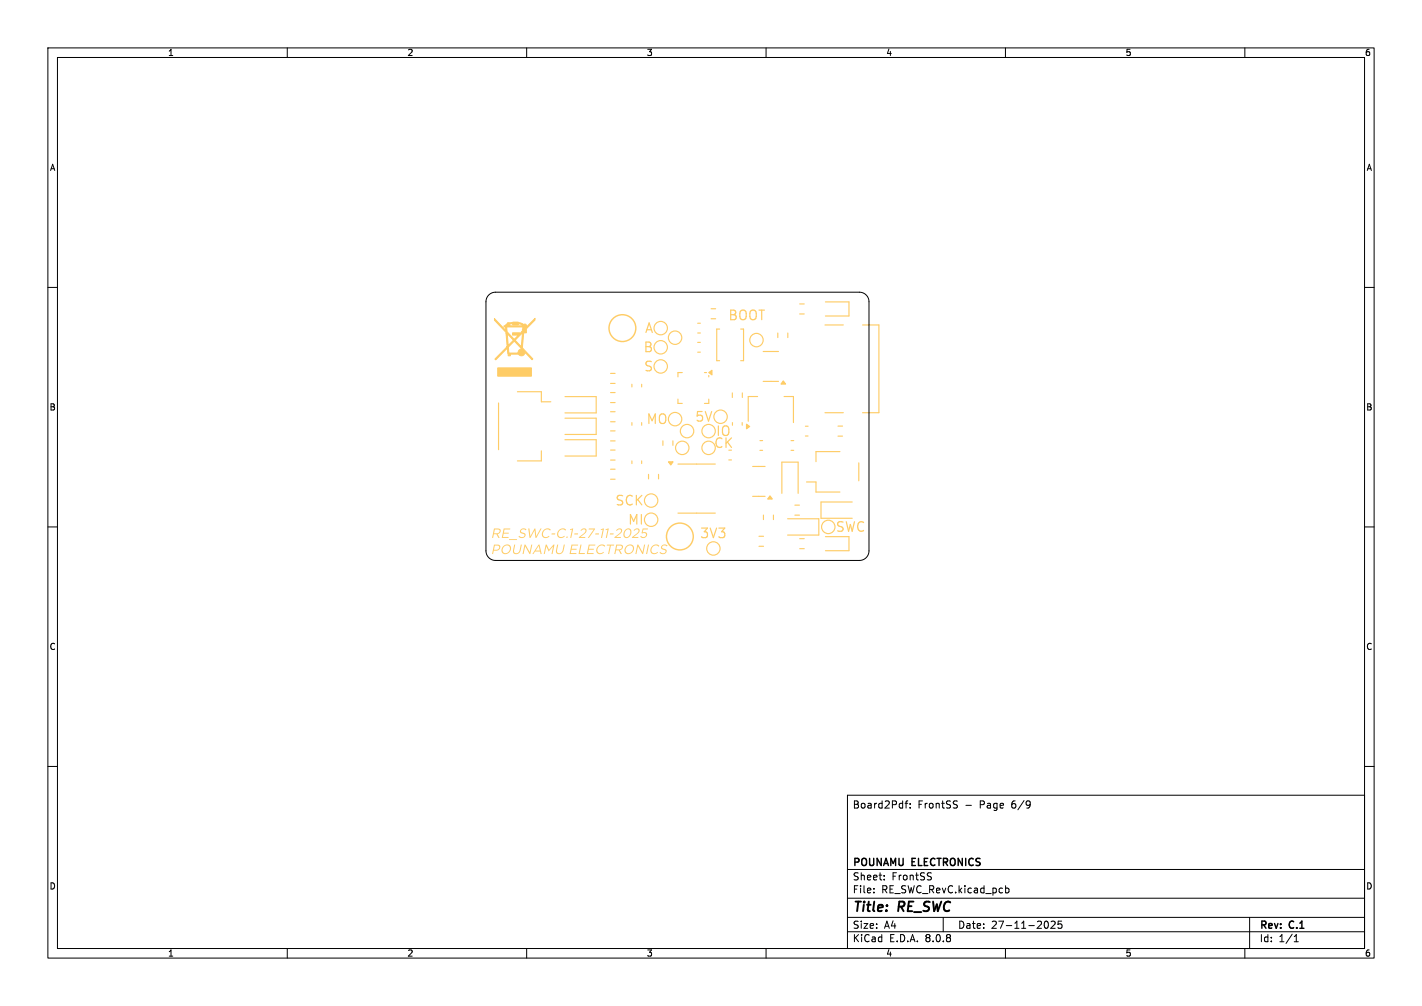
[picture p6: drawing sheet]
<svg xmlns="http://www.w3.org/2000/svg" width="297mm" height="210mm" viewBox="0 0 297 210" stroke-linecap="round" stroke-linejoin="round" font-family="sans-serif">
<g fill="none" stroke="#000" stroke-width=".21">
<path d="M10 10h277v190h-277zM12 12h273v186h-273zM60 10v2M110 10v2M160 10v2M210 10v2M260 10v2M10 60h2M285 60h2M10 110h2M285 110h2M10 160h2"/>
<path d="M285 160h2M177 166h108v32h-108zM189 167.7h.6M189.6 167.2l-.4 .2v1.3M190.1 168.6v.1M190.1 167.8v.1M199.7 167.2l.3 .1M199.9 168.1v.5M215 167.3h.1a1.26 1.26 0 0 1-.1 1.3M215.2 167.8l-.2 .3M60 198v2M110 198v2"/>
<path d="M160 198v2M177 194.5h108M177 191.5h108M177 187.5h108M177 181.5h108M182.5 186.3v.1M182.5 185.5v.1M184.7 183.6v.1M184.7 182.8v.1M194.3 182.2l.2 .1M194.5 183.1v.5M197 191.5v3"/>
<path d="M210 198v2M210 185.5l.5-.1 .2 .3-.1 .6h-.6M218.3 192.4l.2-.1a.8 .8 0 0 1 .5 .7 .8 .8 0 0 1-.5 .8l-.2-.1M219.5 192.4l.6-.1 .3 .4-.9 1.1h.9M221.7 192.3h-.7v.7l.2-.1h.5l.1 .3-.1 .5-.2 .1-.5-.1M260 198v2M261 191.5v6.5M270.3 196.6h.9M270.3 195.5l.4-.4v1.5"/>
</g>
<g fill="#fecc66">
<path d="M103.2 110.3h.8a.58 .58 0 0 1 .6 .6 .58 .58 0 0 1-.7 .6l.5 .8h-.3l-.4-.8h-.6l-.1 .8h-.2l.2-1h1l.3-.3a.34 .34 0 0 0 0-.3 .34 .34 0 0 0-.4-.2h-.5l-.2 .8h-.2z"/>
<path d="M105.2 110.3h1.4l-.1 .2h-1.1l-.2 .7h1.1l-.1 .2h-1l-.1 .7h1.1v.2h-1.4z"/>
<path d="M106.3 112.6h1.7v.1h-1.7z"/>
<path d="M108.8 110.5l.8-.2 .4 .2-.2 .2a.48 .48 0 0 0-.6-.2 .48 .48 0 0 0-.3 .6h.1a.63 .63 0 0 1 .8 .8 .63 .63 0 0 1-1 .4l-.5-.3 .1-.2a.56 .56 0 0 0 .7 .3 .56 .56 0 0 0 .4-.5l-.4-.2a.5 .5 0 0 1-.5-.3 .5 .5 0 0 1 .2-.6z"/>
<path d="M110.3 110.3h.3l.2 1.7 .8-1.7h.2l.2 1.7 .9-1.7h.2l-1.1 2h-.2l-.2-1.6-.8 1.6h-.2z"/>
<path d="M113.5 110.7a1.02 1.02 0 0 1 1.6-.1l-.2 .2a.84 .84 0 0 0-1.3 .1 .84 .84 0 0 0 .3 1.2l.8-.3 .1 .2a.92 .92 0 0 1-1.4 .1 .92 .92 0 0 1 .1-1.4z"/>
<path d="M115.2 111.4h.8l-.1 .2h-.7z"/>
<path d="M116.7 110.7a1.02 1.02 0 0 1 1.5-.1l-.1 .2a.84 .84 0 0 0-1.3 .1 .84 .84 0 0 0 .3 1.2l.8-.3 .1 .2a.92 .92 0 0 1-1.5 .1 .92 .92 0 0 1 .2-1.4z"/>
<path d="M118.3 112h.3l-.1 .3h-.2z"/>
<path d="M119.1 110.5l.6-.2-.4 2h-.2l.4-1.7-.4 .1z"/>
<path d="M120 111.4h.7v.2h-.8z"/>
<path d="M121.3 110.6a.59 .59 0 0 1 .9-.3 .59 .59 0 0 1 .2 .8l-1.2 1h1.1l-.1 .2h-1.3l1.1-1a.44 .44 0 0 0 .2-.7 .44 .44 0 0 0-.7 .2l-.3-.1z"/>
<path d="M123 110.3h1.3l-1.3 2h-.2l1.2-1.8h-1.1z"/>
<path d="M124.4 111.4h.7v.2h-.8z"/>
<path d="M125.5 110.5l.6-.2-.4 2h-.2l.4-1.7-.4 .1z"/>
<path d="M126.5 110.5l.7-.2-.5 2h-.2l.4-1.7-.4 .1z"/>
<path d="M127.4 111.4h.8l-.1 .2h-.7z"/>
<path d="M128.8 110.6a.59 .59 0 0 1 .8-.3 .59 .59 0 0 1 .2 .8l-1.1 1h1v.2h-1.4l1.1-1a.44 .44 0 0 0 .2-.7 .44 .44 0 0 0-.7 .2l-.2-.1z"/>
<path d="M130.6 110.6a.78 .78 0 0 1 1.2 0 .78 .78 0 0 1-.1 1.1 .76 .76 0 0 1-.8 .6 .76 .76 0 0 1-.7-.8h.2a.56 .56 0 0 0 .6 .6 .56 .56 0 0 0 .6-.5 .58 .58 0 0 0 0-.9 .58 .58 0 0 0-.8 0l-.4 .8h-.2z"/>
<path d="M132.4 110.6a.59 .59 0 0 1 .8-.3 .59 .59 0 0 1 .3 .8l-1.2 1h1v.2h-1.3l1-1a.44 .44 0 0 0 .3-.7 .44 .44 0 0 0-.8 .2l-.2-.1z"/>
<path d="M134.2 110.3h1.1v.2h-.9l-.2 .7a.64 .64 0 0 1 1 .5 .64 .64 0 0 1-.9 .6l-.6-.3 .2-.1a.5 .5 0 0 0 .8 .2 .5 .5 0 0 0-.1-.8h-.6z"/>
<path d="M103.2 113.7h.7a.66 .66 0 0 1 .6 .8 .66 .66 0 0 1-.9 .5h-.5l-.1 .7h-.2l.2-.9h.6a.45 .45 0 0 0 .7-.4 .45 .45 0 0 0-.5-.5h-.4l-.2 .9h-.2z"/>
<path d="M105.1 114a.93 .93 0 0 1 1.5-.1 .93 .93 0 0 1-.3 1.5 .88 .88 0 0 1-1 .3 .88 .88 0 0 1-.6-.8h.3a.8 .8 0 0 0 .9 .5 .8 .8 0 0 0 .6-.9 .8 .8 0 0 0-1-.6 .8 .8 0 0 0-.5 1h-.3l.1-.2z"/>
<path d="M107.4 113.7h.2l-.2 1.1a.59 .59 0 0 0 .6 .7 .59 .59 0 0 0 .5-.7l.3-1.1h.2l-.2 1.1a.86 .86 0 0 1-.7 .8 .86 .86 0 0 1-1-.4z"/>
<path d="M109.6 113.7h.2l.8 1.6 .4-1.6h.2l-.4 2h-.2l-.9-1.7-.3 1.7h-.3z"/>
<path d="M112.5 113.7h.2l.4 2h-.2l-.1-.6h-1.1l-.3 .6h-.2l.5-.8h1l-.2-1-.6 1h-.2z"/>
<path d="M114 113.7h.2l.5 1.1 .9-1.1h.2l-.4 2h-.2l.3-1.6-.9 1-.5-1-.3 1.6h-.2z"/>
<path d="M116.4 113.7h.2l-.2 1.1a.59 .59 0 0 0 .5 .7 .59 .59 0 0 0 .6-.7l.3-1.1h.2l-.3 1.1a.86 .86 0 0 1-.6 .8 .86 .86 0 0 1-1-.4z"/>
<path d="M119.4 113.7h1.4l-.1 .2h-1.2l-.1 .7h1.1l-.1 .2h-1l-.2 .7h1.2v.2h-1.4z"/>
<path d="M121.2 113.7h.3l-.4 1.8h1.1l-.1 .2h-1.3z"/>
<path d="M123 113.7h1.4l-.1 .2h-1.2l-.1 .7h1v.2h-1l-.2 .7h1.2v.2h-1.4z"/>
<path d="M124.9 114a1.02 1.02 0 0 1 1.5 0l-.2 .1a.84 .84 0 0 0-1.2 .1 .84 .84 0 0 0 .2 1.3l.8-.3 .1 .1a.92 .92 0 0 1-1.4 .1 .92 .92 0 0 1 .2-1.4z"/>
<path d="M126.8 113.7h1.5l-.1 .2h-.6l-.4 1.8h-.2l.4-1.8h-.7z"/>
<path d="M128.7 113.7h.8a.58 .58 0 0 1 .6 .6 .58 .58 0 0 1-.6 .5l.4 .9h-.3l-.4-.8h-.5l-.2 .8h-.2l.2-1h1l.3-.3a.34 .34 0 0 0 0-.4 .34 .34 0 0 0-.3-.1h-.6l-.2 .8h-.2z"/>
<path d="M130.8 114a.93 .93 0 0 1 1.5-.1 .93 .93 0 0 1-.3 1.5 .88 .88 0 0 1-1 .3 .88 .88 0 0 1-.6-.8h.3a.8 .8 0 0 0 .9 .5 .8 .8 0 0 0 .6-.9 .8 .8 0 0 0-1-.6 .8 .8 0 0 0-.5 1h-.3v-.2z"/>
<path d="M133.1 113.7h.2l.9 1.6 .3-1.6h.2l-.4 2h-.1l-.9-1.7-.4 1.7h-.2z"/>
<path d="M135.3 113.7h.3l-.4 2h-.3z"/>
<path d="M136.2 114a1.02 1.02 0 0 1 1.5 0l-.2 .1a.84 .84 0 0 0-1.2 .1 .84 .84 0 0 0 .2 1.3l.8-.3 .1 .1a.92 .92 0 0 1-1.4 .1 .92 .92 0 0 1 .2-1.4z"/>
<path d="M138.3 113.8l.8-.1 .3 .2-.1 .2a.48 .48 0 0 0-.7-.3 .48 .48 0 0 0-.2 .7h.1a.63 .63 0 0 1 .7 .7 .63 .63 0 0 1-.9 .5l-.6-.3 .2-.2a.56 .56 0 0 0 .6 .3 .56 .56 0 0 0 .5-.6l-.4-.1a.5 .5 0 0 1-.5-.4 .5 .5 0 0 1 .2-.6z"/>
</g>
<g fill="none" stroke="#fecc66" stroke-width=".24">
<path d="M127.5 78h1M142.5 77.8h-.9v.9M145.7 69.5h.6M145.7 67.5h.6M145.7 73.5h.6M145.7 71.5h.6M147.1 77.8h.5M148 78.4v.3M148.5 66.5h1M148.5 64.5h1M150.3 68.7h-.6v6.6h.6M154.7 68.7h.6v6.6h-.6"/>
<path d="M159.4 79.6h3.2M159.4 73.4h3.2M162.5 69.5v1M164.5 69.5v1M167 65.5h1M167 63.5h1M172.3 67.8h3.8M172.4 63h4.9v3h-4.9M180.2 67.8h3.4v18.4h-3.4M104.1 84.1v9.8M108.1 81.8h5v2.1h1.9M113.1 94.1v2.1h-5"/>
<path d="M118 82.8h6.5v3.4h-6.5M118 87.3h6.5v3.4h-6.5M118 91.8h6.5v3.4h-6.5M127.5 96h1M127.5 94h1M127.5 92h1M127.5 90h1M127.5 80h1M127.5 98h1M127.5 84h1M127.5 82h1M127.5 88h1"/>
<path d="M127.5 86h1M132 80.2v.6M132 88.2v.6M132 96.2v.6M134 80.2v.6M134 88.2v.6M134 96.2v.6M135.5 99v1M137.5 99v1M138.5 92v1M140.5 92v1M141.6 83.3v.9h.9"/>
<path d="M141.6 96.9h7.8M148 83.3v.9h-.9M152.2 96h.6M153 82v1M153 88.2v.6M155 88.2v.6M155 82v1M157.2 97.4h2.6M158.2 82.8h-1.9v5.1M158.7 94h.6M158.7 92h.6M163.8 82.8h1.9v5.4"/>
<path d="M165.2 94h.6M165.2 92h.6M168.2 91h.6M168.2 89h.6M172.3 86.2h3.8M175 89h1M175 91h1M175.4 94.3h-5v2.1M179.4 96.6v3.8M127.5 100h1M141.6 107.1h7.8M157.2 103.6h2.6"/>
<path d="M158.5 114h1M158.5 112h1M159.5 107.5v1M161.5 107.5v1M163.3 103v-6.5h3.4v6.5M164.5 108.3h6.5v3.4h-6.5M166 107.5h1M166 105.5h1M167 114.5h1M167 112.5h1M168.4 100.6h2v2.1h5M172.4 112h4.9v3h-4.9"/>
<path d="M178 104.8h-6.5v3.4h6.5"/>
<circle cx="138" cy="76.5" r="1.4"/>
<circle cx="138" cy="72.5" r="1.4"/>
<circle cx="138" cy="68.5" r="1.4"/>
<circle cx="141" cy="70.5" r="1.4"/>
<circle cx="158" cy="71" r="1.4"/>
<circle cx="141" cy="87.5" r="1.4"/>
<circle cx="142.5" cy="93.5" r="1.4"/>
<circle cx="143.5" cy="90" r="1.4"/>
<circle cx="148" cy="90" r="1.4"/>
<circle cx="148" cy="93.5" r="1.4"/>
<circle cx="150.5" cy="87" r="1.4"/>
<circle cx="136" cy="104.5" r="1.4"/>
<circle cx="136" cy="108.5" r="1.4"/>
<circle cx="149" cy="114.5" r="1.4"/>
<circle cx="173" cy="110" r="1.4"/>
</g>
<g fill="#fecc66" stroke="#fecc66" stroke-width=".21">
<path d="M103.3 66.5l2.3 2.5v-.8h.2v.2a1.54 1.54 0 0 0 .9 1.7l.7 .7 .9-.8h-1.3v-.5h1.6v.2l.4-.5 .7 .1v-.5l-.3 .4h-.4l.2-1h-3.9v-.2h4l-.5-.3-.5-.1v.2h-1.2v-.2h1v-.2l-1.6 .3-.1 .3h-.4v-.2l-.5 .2 .5-.6 1.2-.2 1 .1 1.1 .4a.36 .36 0 0 1 .6 .2 .36 .36 0 0 1-.4 .4v.3l2.2-2.1v.3l-1.8 1.8v.9h-.5l-.1 .9a4.3 4.3 0 0 0-.1 2.4l2.1 2.1-.2 .2-1.5-1.5a.72 .72 0 0 1-.5 .7 .72 .72 0 0 1-.8-.4h-1.7v.4h-.5l-.1-1.6-2.4 2.4-.2-.1 2.4-2.6h.4l.1 1.3h1.9l.1-.5 .5-.5-1.4-1.5-1.2 1.2h-.4l-.1-2.7h.2l.2 2.4 1.1-1.1h.4l1.3 1.4 .2-2.9-1.5 1.5h-.4l-1.3-1.3h-.2v-.3l-2.4-2.5z"/>
<path d="M104 76.8h7v1.7h-7z"/>
</g>
<g fill="#fecc66" stroke="#fecc66" stroke-width=".24">
<path d="M148 77.8l.7-.5v1z"/>
<path d="M155.9 88.6l.7 .4-.7 .5z"/>
<path d="M160.8 103.5l.5 .7h-1z"/>
<path d="M163.6 79.5l.5 .7h-1z"/>
<path d="M139.6 96.4h1l-.5 .7z"/>
</g>
<g fill="none" stroke="#fecc66" stroke-width=".3">
<circle cx="130" cy="68.5" r="2.8"/>
<circle cx="142" cy="112" r="2.8"/>
</g>
<path d="M102.1 61.6l.7-.5 .7-.1h76a2 2 0 0 1 2 2v52a2 2 0 0 1-2 2h-76a2 2 0 0 1-2-2v-52l.1-.7z" fill="none" stroke="#000" stroke-width=".21"/>
<g font-size="2.8" fill="#fecc66">
<text x="134.5" y="69.9">A</text>
<text x="152" y="67">BOOT</text>
<text x="134.2" y="73.9">B</text>
<text x="134.3" y="77.9">S</text>
<text x="134.9" y="88.9">MO</text>
<text x="145" y="88.4">5V</text>
<text x="149" y="93.9">CK</text>
<text x="149.4" y="91.4">IO</text>
<text x="128.3" y="105.9">SCK</text>
<text x="131" y="109.9">MI</text>
<text x="146.1" y="112.5">3V3</text>
<text x="174.4" y="111.4">SWC</text>
</g>
<g font-size="2.8">
<text x="178" y="190.9">Title:</text>
<text x="187.7" y="190.9">RE_SWC</text>
</g>
<g font-size="2.1">
<text x="178" y="169">Board2Pdf:</text>
<text x="191.7" y="169">FrontSS</text>
<text x="201.6" y="169">-</text>
<text x="204.7" y="169">Page</text>
<text x="211.5" y="169">6/9</text>
<text x="178" y="184">Sheet:</text>
<text x="178" y="181.2">POUNAMU</text>
<text x="186.2" y="184">FrontSS</text>
<text x="190.5" y="181.2">ELECTRONICS</text>
<text x="178" y="186.7">File:</text>
<text x="184.1" y="186.7">RE_SWC_RevC.kicad_pcb</text>
<text x="178" y="196.9">KiCad</text>
<text x="178" y="194.1">Size:</text>
<text x="184.7" y="194.1">A4</text>
<text x="185.7" y="196.9">E.D.A.</text>
<text x="193.3" y="196.9">8.0.8</text>
<text x="200" y="194.1">Date:</text>
<text x="207" y="194.1">27-11-2025</text>
<text x="263" y="194.3">Rev:</text>
<text x="263" y="196.9">Id:</text>
<text x="267.1" y="196.9">1/1</text>
<text x="269.4" y="194.3">C.1</text>
</g>
<g font-size="1.8">
<text x="35" y="11.9">1</text>
<text x="85" y="11.9">2</text>
<text x="135" y="11.9">3</text>
<text x="185" y="11.9">4</text>
<text x="235" y="11.9">5</text>
<text x="285" y="11.9">6</text>
<text x="10.3" y="35.9">A</text>
<text x="285.4" y="35.9">A</text>
<text x="10.3" y="85.9">B</text>
<text x="285.3" y="85.9">B</text>
<text x="10.3" y="135.9">C</text>
<text x="285.3" y="135.9">C</text>
<text x="10.3" y="185.9">D</text>
<text x="285.3" y="185.9">D</text>
<text x="35" y="199.9">1</text>
<text x="85" y="199.9">2</text>
<text x="135" y="199.9">3</text>
<text x="185" y="199.9">4</text>
<text x="235" y="199.9">5</text>
<text x="285" y="199.9">6</text>
</g>
</svg>
